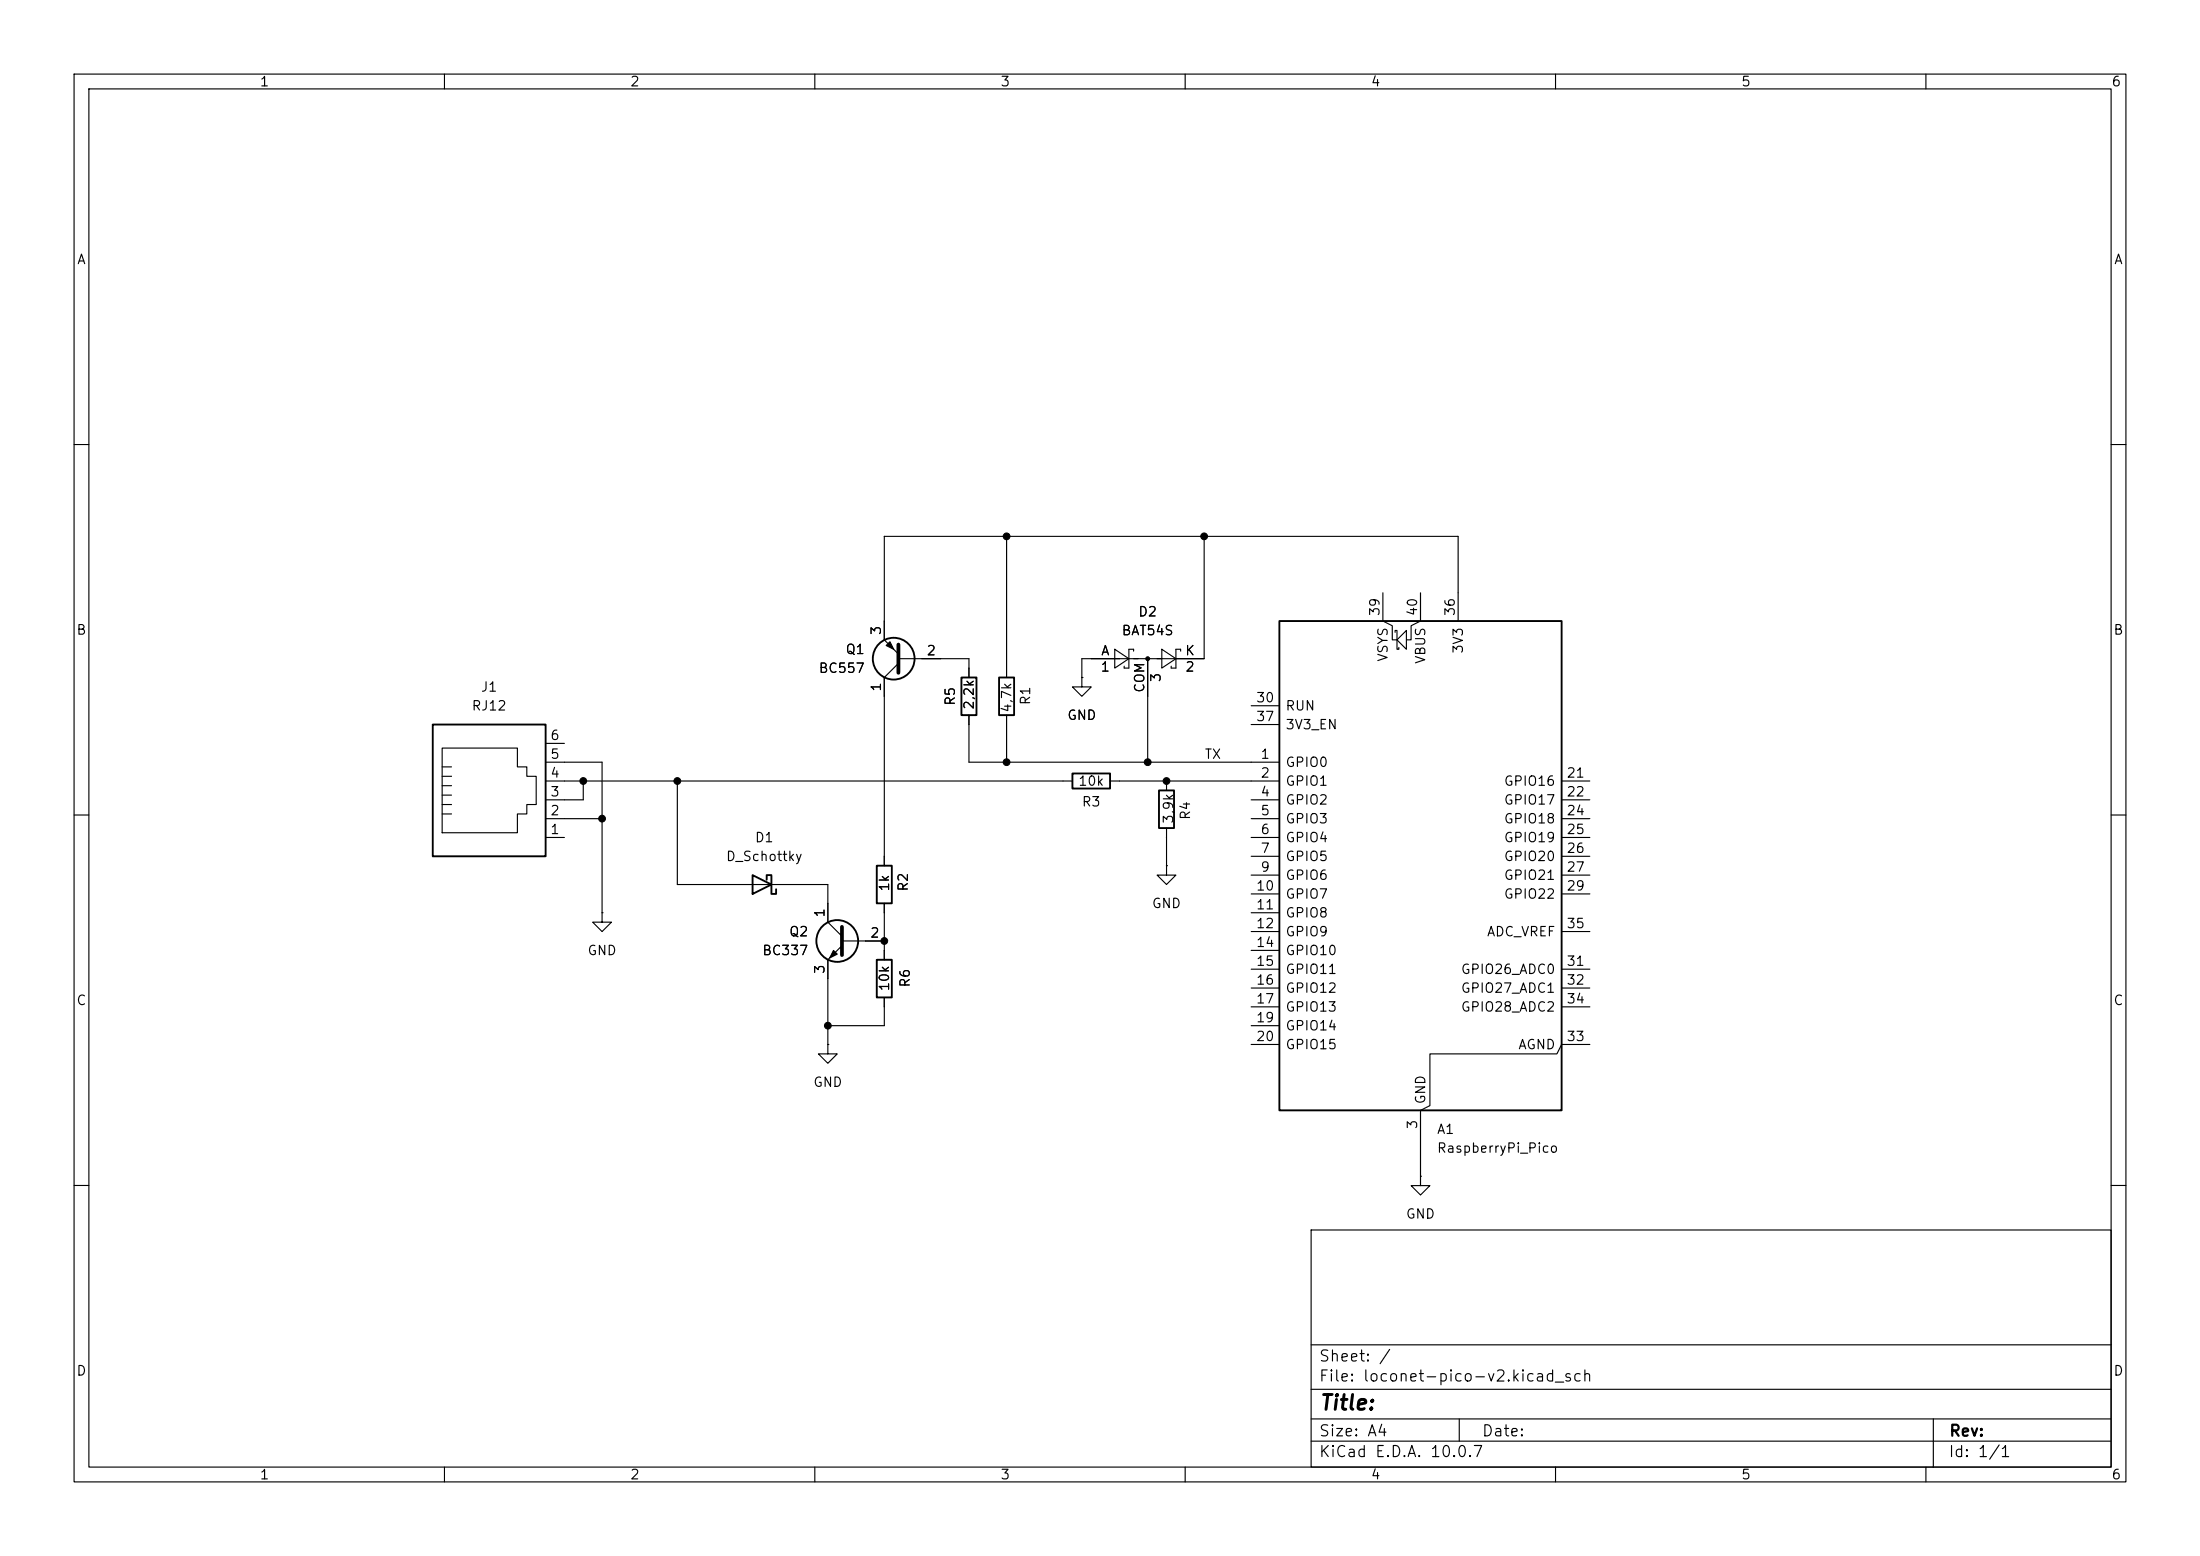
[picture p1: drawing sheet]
<svg xmlns="http://www.w3.org/2000/svg" width="297mm" height="210mm" viewBox="0 0 297 210" stroke-linecap="round" stroke-linejoin="round" font-family="sans-serif">
<g fill="none" stroke="#000" stroke-width=".15">
<path d="M10 10h277v190h-277zM12 12h273v186h-273zM60 10v2M110 10v2M160 10v2M210 10v2M260 10v2M10 60h2M135.9 72.4v19M162.6 72.4v16.5h-16.6v2.5M285 60h2M121.3 88.9h9.5v2.5"/>
<path d="M121.3 89.5l-1.9 1.9v25.4M130.8 96.5v6.4h41.9M135.9 96.5v6.4M146 91.4v1.3h1.3l-1.3 1.3-1.2-1.3h1.2M146 91.4h.1M150.5 87.6l1.9 1.3-1.9 1.3zM153 87.9v-.3h-.6v2.6h-.6v-.3M154.9 88.9v14M156.8 87.6l1.9 1.3-1.9 1.3zM159.4 87.9v-.3h-.7v2.6h-.6v-.3M168.9 95.3h3.8M168.9 97.8h3.8"/>
<path d="M186.7 80v3.8l1.3 .7v1.9h.6M188.3 85.3v-.2h.3v2.5h.2v-.2M188.6 86.4l1.3-1.3v2.5zM191.8 80v3.8l-1.3 .7v1.9h-.6M196.8 83.8v-11.4h-77.4v14l1.9 1.9M10 110h2M59.7 104.8h1.3M59.7 106h1.3M59.7 107.3h1.3M59.7 108.6h1.3M59.7 109.9h1.3M59.7 101h10.1v2.5h1.3v1.3h1.3v3.8h-1.3v1.3h-1.3v2.5h-10.1z"/>
<path d="M59.7 103.5h1.3M73.7 102.9h7.6v20.3M73.7 105.4h71.1M73.7 110.5h7.6M73.7 113h2.5M73.7 100.3h2.5M78.7 105.4v2.6h-5M91.4 105.4v14h20.4v5.1l1.9 1.9M149.9 105.4h22.8M157.5 116.8v1.3h1.2l-1.2 1.3-1.3-1.3h1.3M157.5 116.8h.1M157.5 105.4v1.3"/>
<path d="M157.5 111.8v5M168.9 108h3.8M168.9 110.5h3.8M168.9 113h3.8M168.9 115.6h3.8M168.9 118.1h3.8M210.8 105.4h3.8M210.8 108h3.8M210.8 110.5h3.8M210.8 113h3.8M210.8 115.6h3.8M210.8 118.1h3.8"/>
<path d="M285 110h2M81.3 123.2v1.3h1.2l-1.2 1.2-1.3-1.2h1.3M81.3 123.2h.1M113.7 127h5.7M113.7 127.6l-1.9 1.9v11.5M119.4 134.6v3.8h-7.6M119.4 121.9v7.6M168.9 120.7h3.8M168.9 123.2h3.8M168.9 125.7h3.8M168.9 128.3h3.8M168.9 130.8h3.8"/>
<path d="M168.9 133.4h3.8M168.9 135.9h3.8M168.9 138.4h3.8M210.8 120.7h3.8M210.8 125.7h3.8M210.8 130.8h3.8M210.8 133.4h3.8M210.8 135.9h3.8M111.8 141v1.2h1.2l-1.2 1.3-1.3-1.3h1.3M111.8 141h.1M168.9 141h3.8M191.8 158.8v1.2h1.2l-1.2 1.3-1.3-1.3h1.3"/>
<path d="M191.8 158.8h.1M214.6 141h-3.8l-.6 1.2h-17.2v7l-1.2 .7v8.9M10 160h2M177 166h108v32h-108zM285 160h2M60 198v2M110 198v2M160 198v2M177 194.5h108M177 191.5h108M177 187.5h108M177 181.5h108"/>
<path d="M197 191.5v3M210 198v2M260 198v2M261 191.5v6.5"/>
</g>
<g fill="none" stroke="#000" stroke-width=".25">
<path d="M58.4 97.8h15.3v17.8h-15.3zM129.8 91.4h2v5.1h-2zM134.9 91.4h2v5.1h-2zM172.7 83.8h38.1v66.1h-38.1zM101.6 118.1l2.5 1.3-2.5 1.3zM103.5 118.7v-.6h.6v2.6h.7v-.7M118.4 116.8h2v5.1h-2zM144.8 104.4h5.1v2h-5.1zM156.5 106.7h2v5.1h-2zM118.4 129.5h2v5.1h-2z"/>
<circle cx="120.6" cy="88.9" r="2.82"/>
<circle cx="113" cy="127" r="2.82"/>
</g>
<g fill="#000" stroke="#000" stroke-width=".15">
<path d="M119.6 87.1l.5-.5 .5 1zM112.5 128.3l.5 .5-1 .5z"/>
<circle cx="154.9" cy="88.9" r=".25"/>
</g>
<path d="M121.3 87v3.8M113.7 125.1v3.8" fill="none" stroke="#000" stroke-width=".51"/>
<g fill="#000" stroke="#000" stroke-width=".14">
<circle cx="135.9" cy="72.4" r=".46"/>
<circle cx="162.6" cy="72.4" r=".46"/>
<circle cx="78.7" cy="105.4" r=".46"/>
<circle cx="81.3" cy="110.5" r=".46"/>
<circle cx="91.4" cy="105.4" r=".46"/>
<circle cx="135.9" cy="102.9" r=".46"/>
<circle cx="154.9" cy="102.9" r=".46"/>
<circle cx="157.5" cy="105.4" r=".46"/>
<circle cx="111.8" cy="138.4" r=".46"/>
<circle cx="119.4" cy="127" r=".46"/>
</g>
<text font-size="2" x="178" y="190.8">Title:</text>
<g font-size="1.5">
<text x="178" y="184.1">Sheet: /</text>
<text x="178" y="186.8">File: loconet-pico-v2.kicad_sch</text>
<text x="178" y="197">KiCad E.D.A. 10.0.7</text>
<text x="178" y="194.2">Size: A4</text>
<text x="200" y="194.2">Date:</text>
<text x="263" y="197">Id: 1/1</text>
<text x="263" y="194.2">Rev:</text>
</g>
<g font-size="1.3">
<text x="35" y="12">1</text>
<text x="85" y="12">2</text>
<text x="135" y="12">3</text>
<text x="185" y="12">4</text>
<text x="235" y="12">5</text>
<text x="285" y="12">6</text>
<text x="10.3" y="36">A</text>
<text x="285.3" y="36">A</text>
<text x="153.6" y="83.5">D2</text>
<text x="186.6" y="83.3" transform="rotate(-90 186.6 83.3)">39</text>
<text x="191.6" y="83.3" transform="rotate(-90 191.6 83.3)">40</text>
<text x="196.7" y="83.3" transform="rotate(-90 196.7 83.3)">36</text>
<text x="10.2" y="86">B</text>
<text x="114.1" y="88.6">Q1</text>
<text x="119.2" y="85.8" transform="rotate(-90 119.2 85.8)">3</text>
<text x="125" y="88.8">2</text>
<text x="148.6" y="88.8">A</text>
<text x="151.3" y="86.1">BAT54S</text>
<text x="159.9" y="88.8">K</text>
<text x="187.7" y="89.4" transform="rotate(-90 187.7 89.4)">VSYS</text>
<text x="192.7" y="89.7" transform="rotate(-90 192.7 89.7)">VBUS</text>
<text x="197.8" y="88.3" transform="rotate(-90 197.8 88.3)">3V3</text>
<text x="285.2" y="86">B</text>
<text x="64.8" y="93.7">J1</text>
<text x="110.4" y="91.1">BC557</text>
<text x="119.2" y="93.4" transform="rotate(-90 119.2 93.4)">1</text>
<text x="129.2" y="95.3" transform="rotate(-90 129.2 95.3)">R5</text>
<text x="131.8" y="95.9" transform="rotate(-90 131.8 95.9)">2,2k</text>
<text x="139.4" y="95.3" transform="rotate(-90 139.4 95.3)">R1</text>
<text x="148.5" y="91">1</text>
<text x="154.8" y="93.6" transform="rotate(-90 154.8 93.6)">COM</text>
<text x="157" y="92.2" transform="rotate(-90 157 92.2)">3</text>
<text x="159.9" y="91">2</text>
<text x="169.5" y="95.1">30</text>
<text x="63.6" y="96.2">RJ12</text>
<text x="74.2" y="100.2">6</text>
<text x="136.9" y="96.3" transform="rotate(-90 136.9 96.3)">4,7k</text>
<text x="144" y="97.5">GND</text>
<text x="169.5" y="97.7">37</text>
<text x="173.5" y="96.2">RUN</text>
<text x="173.5" y="98.8">3V3_EN</text>
<text x="74.2" y="107.8">3</text>
<text x="74.2" y="105.3">4</text>
<text x="74.2" y="102.7">5</text>
<text x="145.5" y="106.4">10k</text>
<text x="162.5" y="102.7">TX</text>
<text x="170.1" y="102.7">1</text>
<text x="170.1" y="105.3">2</text>
<text x="170.1" y="107.8">4</text>
<text x="173.5" y="103.8">GPIO0</text>
<text x="173.5" y="106.4">GPIO1</text>
<text x="202.9" y="106.4">GPIO16</text>
<text x="211.4" y="105.3">21</text>
<text x="211.4" y="107.8">22</text>
<text x="74.2" y="112.9">1</text>
<text x="74.2" y="110.4">2</text>
<text x="101.8" y="114">D1</text>
<text x="146" y="109.2">R3</text>
<text x="158.7" y="111.3" transform="rotate(-90 158.7 111.3)">3,9k</text>
<text x="161" y="110.8" transform="rotate(-90 161 110.8)">R4</text>
<text x="170.1" y="110.4">5</text>
<text x="170.1" y="112.9">6</text>
<text x="173.5" y="108.9">GPIO2</text>
<text x="173.5" y="111.5">GPIO3</text>
<text x="173.5" y="114">GPIO4</text>
<text x="202.9" y="108.9">GPIO17</text>
<text x="202.9" y="111.5">GPIO18</text>
<text x="202.9" y="114">GPIO19</text>
<text x="211.4" y="110.4">24</text>
<text x="211.4" y="112.9">25</text>
<text x="97.9" y="116.5">D_Schottky</text>
<text x="170.1" y="115.4">7</text>
<text x="170.1" y="118">9</text>
<text x="173.5" y="116.5">GPIO5</text>
<text x="173.5" y="119.1">GPIO6</text>
<text x="202.9" y="116.5">GPIO20</text>
<text x="202.9" y="119.1">GPIO21</text>
<text x="211.4" y="115.4">26</text>
<text x="211.4" y="118">27</text>
<text x="111.6" y="123.9" transform="rotate(-90 111.6 123.9)">1</text>
<text x="120.3" y="120.4" transform="rotate(-90 120.3 120.4)">1k</text>
<text x="122.9" y="120.4" transform="rotate(-90 122.9 120.4)">R2</text>
<text x="155.4" y="122.9">GND</text>
<text x="169.5" y="120.5">10</text>
<text x="169.5" y="123.1">11</text>
<text x="169.5" y="125.6">12</text>
<text x="173.5" y="121.6">GPIO7</text>
<text x="173.5" y="124.2">GPIO8</text>
<text x="202.9" y="121.6">GPIO22</text>
<text x="211.4" y="120.5">29</text>
<text x="211.4" y="125.6">35</text>
<text x="79.2" y="129.2">GND</text>
<text x="102.8" y="129.2">BC337</text>
<text x="106.4" y="126.7">Q2</text>
<text x="111.6" y="131.5" transform="rotate(-90 111.6 131.5)">3</text>
<text x="117.4" y="126.9">2</text>
<text x="169.5" y="128.1">14</text>
<text x="169.5" y="130.7">15</text>
<text x="173.5" y="126.7">GPIO9</text>
<text x="173.5" y="129.2">GPIO10</text>
<text x="173.5" y="131.8">GPIO11</text>
<text x="197.1" y="131.8">GPIO26_ADC0</text>
<text x="200.6" y="126.7">ADC_VREF</text>
<text x="211.4" y="130.7">31</text>
<text x="10.2" y="136">C</text>
<text x="120.3" y="133.9" transform="rotate(-90 120.3 133.9)">10k</text>
<text x="123.1" y="133.4" transform="rotate(-90 123.1 133.4)">R6</text>
<text x="169.5" y="133.2">16</text>
<text x="169.5" y="135.8">17</text>
<text x="173.5" y="134.3">GPIO12</text>
<text x="173.5" y="136.9">GPIO13</text>
<text x="197.1" y="134.3">GPIO27_ADC1</text>
<text x="197.1" y="136.9">GPIO28_ADC2</text>
<text x="211.4" y="133.2">32</text>
<text x="211.4" y="135.8">34</text>
<text x="285.2" y="136">C</text>
<text x="169.5" y="138.3">19</text>
<text x="169.5" y="140.8">20</text>
<text x="173.5" y="139.4">GPIO14</text>
<text x="173.5" y="141.9">GPIO15</text>
<text x="204.9" y="141.9">AGND</text>
<text x="211.4" y="140.8">33</text>
<text x="109.7" y="147">GND</text>
<text x="192.7" y="149.1" transform="rotate(-90 192.7 149.1)">GND</text>
<text x="191.6" y="152.5" transform="rotate(-90 191.6 152.5)">3</text>
<text x="193.9" y="153.4">A1</text>
<text x="193.9" y="155.9">RaspberryPi_Pico</text>
<text x="189.7" y="164.8">GND</text>
<text x="10.2" y="186">D</text>
<text x="285.2" y="186">D</text>
<text x="35" y="200">1</text>
<text x="85" y="200">2</text>
<text x="135" y="200">3</text>
<text x="185" y="200">4</text>
<text x="235" y="200">5</text>
<text x="285" y="200">6</text>
</g>
</svg>
